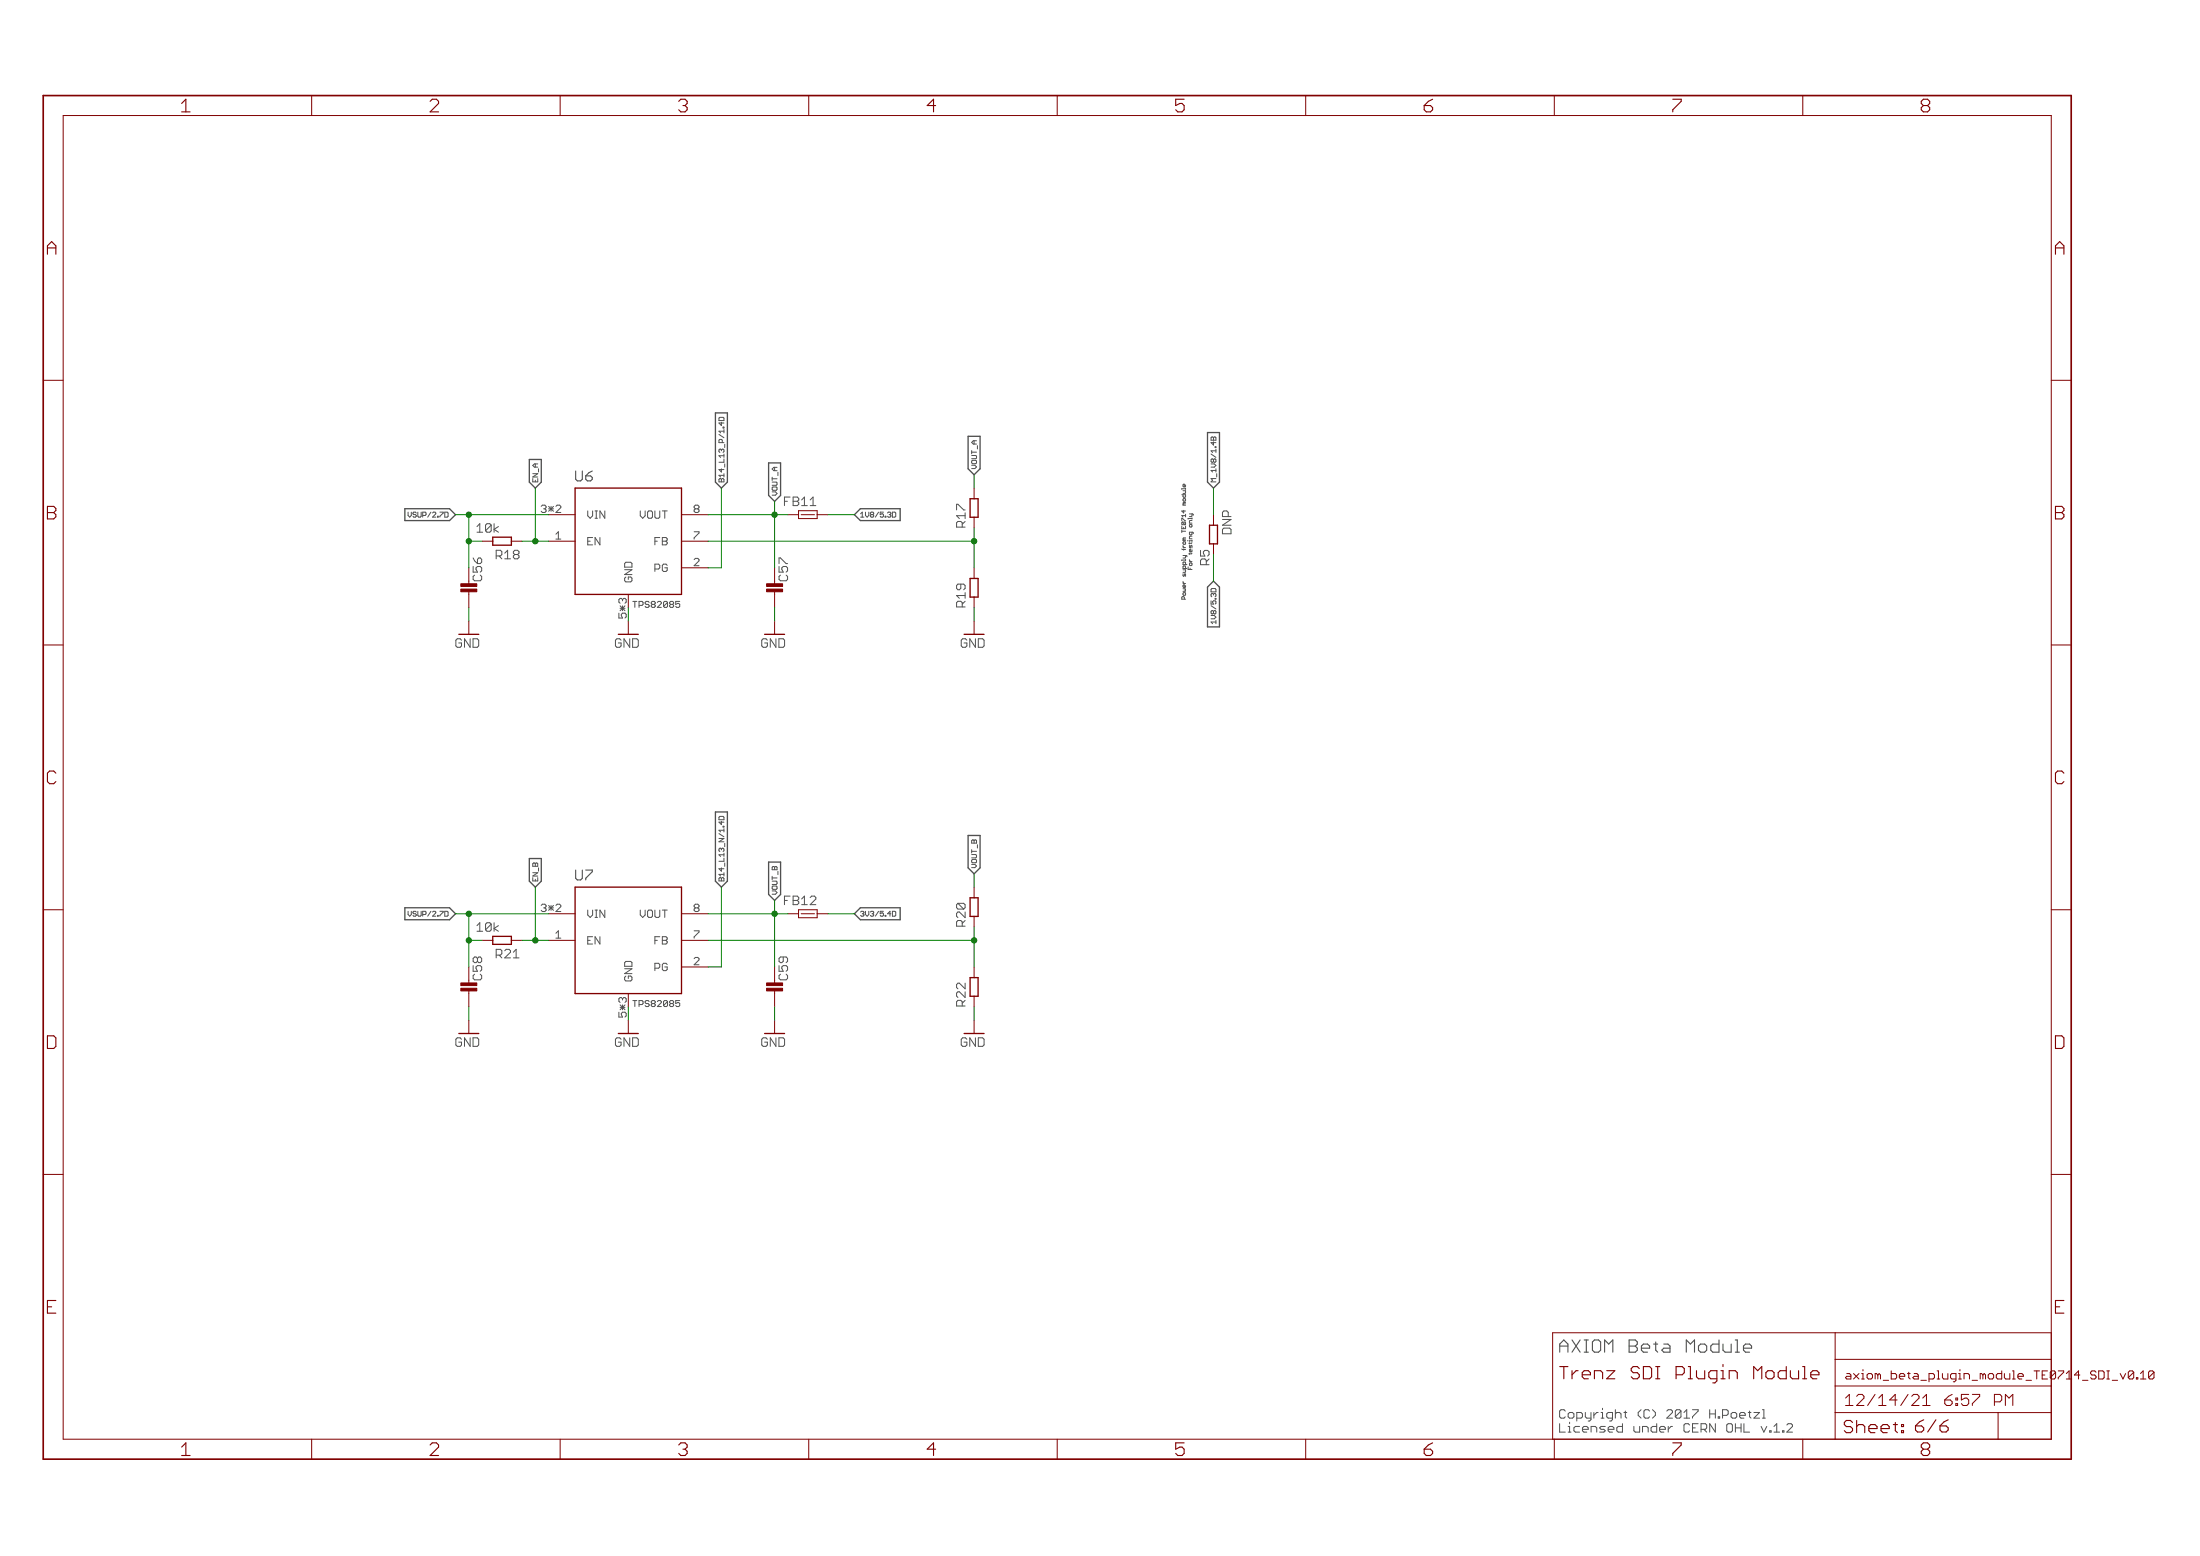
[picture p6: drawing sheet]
<svg xmlns="http://www.w3.org/2000/svg" width="420mm" height="297mm" viewBox="0 0 420 297" stroke-linecap="round" stroke-linejoin="round" font-family="sans-serif">
<path d="M137.3 79.8l.2-.1h.6l.2 .1M120.9 114.8h.7M137.3 156l.2-.1h.6l.2 .1M120.9 191h.7M342.1 271.8l.2 .2v.3l-1.1 1.1h1.1" fill="none" stroke="#505050" stroke-width=".19"/>
<g fill="none" stroke="#505050" stroke-width=".25">
<path d="M136.6 78.8h2.3v13.2l-1.1 1.2-1.2-1.2zM77.3 97.1h8.6l1.1 1.2-1.1 1.1h-8.6zM101.1 87.7h2.3v4.3l-1.2 1.2-1.1-1.2zM146.8 88.4h2.3v6.2l-1.2 1.1-1.1-1.1zM163.2 98.3l1.1-1.2h7.6v2.3h-7.6zM184.9 83.3h2.3v6.2l-1.2 1.1-1.1-1.1zM230.6 82.6h2.3v9.4l-1.1 1.2-1.2-1.2zM231.8 110.9l1.1 1.2v7.6h-2.3v-7.6zM136.6 155h2.3v13.2l-1.1 1.2-1.2-1.2zM184.9 159.5h2.3v6.2l-1.2 1.1-1.1-1.1zM77.3 173.3h8.6l1.1 1.1-1.1 1.2h-8.6zM101.1 163.9h2.3v4.3l-1.2 1.2-1.1-1.2z"/>
<path d="M146.8 164.6h2.3v6.2l-1.2 1.1-1.1-1.1zM164.3 173.3h7.6v2.3h-7.6l-1.1-1.2z"/>
</g>
<g fill="none" stroke="#800000" stroke-width=".19">
<path d="M59.5 18.2v3.9M107 18.2v3.9M154.5 18.2v3.9M201.9 18.2v3.9M249.4 18.2v3.9M296.8 18.2v3.9M344.3 18.2v3.9M12.1 22.1h379.7v252.6h-379.7zM8.3 72.6h3.8M391.8 72.6h3.8M104.8 98.3h5M130.2 98.3h5"/>
<path d="M150.5 98.3h2M152.5 97.5h3.6v1.5h-3.6zM153 98.3h2.6M156.1 98.3h2M186 93.2v2M186 98.7v2.1M231.8 98.3v2M89.5 113v3M89.5 118.6v2.5M92.1 103.3h2M97.7 103.3h2M104.8 103.3h5"/>
<path d="M120 118.6v2.5M130.2 108.4h5M130.2 103.3h5M147.9 113v3M147.9 118.6v2.5M186 108.4v2M186 114v2M186 118.6v2.5M231.8 103.8v2.1M8.3 123.1h3.8M391.8 123.1h3.8M8.3 173.7h3.8"/>
<path d="M92.1 179.5h2M97.7 179.5h2M104.8 174.4h5M104.8 179.5h5M130.2 174.4h5M130.2 179.5h5M150.5 174.4h2M152.5 173.7h3.6v1.5h-3.6zM153 174.4h2.6M156.1 174.4h2M186 169.4v2M186 174.9v2.1"/>
<path d="M391.8 173.7h3.8M89.5 189.2v3M89.5 194.8v2.5M120 194.8v2.5M130.2 184.6h5M147.9 189.2v3M147.9 194.8v2.5M186 184.6v2M186 190.2v2M186 194.8v2.5M8.3 224.2h3.8M391.8 224.2h3.8"/>
<path d="M350.5 254.4v20.3M350.5 259.5h41.3M391.8 254.4h-95.3v20.3M59.5 274.7v3.9M107 274.7v3.9M154.5 274.7v3.9M201.9 274.7v3.9M249.4 274.7v3.9M296.8 274.7v3.9M344.3 274.7v3.9M350.5 269.7h41.3M350.5 264.6h41.3"/>
<path d="M381.6 269.7v5M411.1 261.7l.3 .3M411.4 262v1l-.3 .2M411.4 262l-1.1 1"/>
</g>
<path d="M109.8 93.2h20.4v20.3h-20.4zM185.3 95.2h1.5v3.5h-1.5zM94.1 102.6h3.6v1.5h-3.6zM185.3 110.4h1.5v3.6h-1.5zM231 100.3h1.5v3.5h-1.5zM94.1 178.8h3.6v1.5h-3.6zM109.8 169.4h20.4v20.3h-20.4zM185.3 171.4h1.5v3.5h-1.5zM185.3 186.6h1.5v3.6h-1.5z" fill="none" stroke="#800000" stroke-width=".25"/>
<g fill="#800000" stroke="#800000" stroke-width=".19">
<path d="M146.4 112.5h3.1v.5h-3.1z"/>
<path d="M146.4 111.4h3.1v.6h-3.1z"/>
<path d="M88 112.5h3.1v.5h-3.1z"/>
<path d="M88 111.4h3.1v.6h-3.1z"/>
<path d="M146.4 188.7h3.1v.5h-3.1z"/>
<path d="M146.4 187.6h3.1v.6h-3.1z"/>
<path d="M88 188.7h3.1v.5h-3.1z"/>
<path d="M88 187.6h3.1v.6h-3.1z"/>
</g>
<path d="M8.3 18.2h387.3v260.4h-387.3z" fill="none" stroke="#800000" stroke-width=".32"/>
<g fill="none" stroke="#008000" stroke-width=".19">
<path d="M87 98.3h17.8M89.5 98.3v10.1M102.2 93.2v10.1M135.2 98.3h15.3M137.8 93.2v15.2h-2.6M147.9 95.7v12.7M158.1 98.3h5.1M186 90.6v2.6M231.8 93.2v5.1M89.5 116v2.6M89.5 103.3h2.6M99.7 103.3h5.1"/>
<path d="M120 116v2.6M135.2 103.3h50.8M147.9 116v2.6M186 100.8v7.6M186 116v2.6M231.8 105.9v5M87 174.4h17.8M89.5 174.4v10.2M89.5 179.5h2.6M99.7 179.5h5.1M102.2 169.4v10.1M135.2 174.4h15.3"/>
<path d="M135.2 179.5h50.8M137.8 169.4v15.2h-2.6M147.9 171.9v12.7M158.1 174.4h5.1M186 166.8v2.6M186 177v7.6M89.5 192.2v2.6M120 192.2v2.6M147.9 192.2v2.6M186 192.2v2.6"/>
</g>
<g fill="#008000" stroke="#008000" stroke-width=".19">
<circle cx="147.9" cy="98.3" r=".51"/>
<circle cx="102.2" cy="103.3" r=".51"/>
<circle cx="147.9" cy="174.4" r=".51"/>
<circle cx="102.2" cy="179.5" r=".51"/>
<circle cx="186" cy="179.5" r=".51"/>
<circle cx="186" cy="103.3" r=".51"/>
<circle cx="89.5" cy="174.4" r=".51"/>
<circle cx="89.5" cy="179.5" r=".51"/>
<circle cx="89.5" cy="98.3" r=".51"/>
<circle cx="89.5" cy="103.3" r=".51"/>
</g>
<g font-size="3.7" fill="#800000">
<text x="34.8" y="21.4">1</text>
<text x="82.2" y="21.4">2</text>
<text x="129.7" y="21.4">3</text>
<text x="177.1" y="21.4">4</text>
<text x="224.6" y="21.4">5</text>
<text x="272.1" y="21.4">6</text>
<text x="319.5" y="21.4">7</text>
<text x="367" y="21.4">8</text>
<text x="9.1" y="48.6">A</text>
<text x="392.6" y="48.6">A</text>
<text x="9.1" y="99.2">B</text>
<text x="392.6" y="99.2">B</text>
<text x="9.1" y="149.7">C</text>
<text x="392.6" y="149.7">C</text>
<text x="9.1" y="200.2">D</text>
<text x="392.6" y="200.2">D</text>
<text x="9.1" y="250.8">E</text>
<text x="392.6" y="250.8">E</text>
<text x="34.8" y="277.9">1</text>
<text x="82.2" y="277.9">2</text>
<text x="129.7" y="277.9">3</text>
<text x="177.1" y="277.9">4</text>
<text x="224.6" y="277.9">5</text>
<text x="272.1" y="277.9">6</text>
<text x="319.5" y="277.9">7</text>
<text x="367" y="277.9">8</text>
</g>
<text font-size="3.6" fill="#505050" x="297.8" y="258.2">AXIOM Beta Module</text>
<g font-size="3.6" fill="#800000">
<text x="297.8" y="263.3">Trenz SDI Plugin Module</text>
<text x="352.2" y="273.6">Sheet: 6/6</text>
</g>
<g font-size="3.2" fill="#800000">
<text x="352.4" y="268.4">12/14/21</text>
<text x="370" y="268.4">6:57 PM</text>
</g>
<g font-size="2.9" fill="#505050">
<text x="109.9" y="91.9">U6</text>
<text x="109.9" y="168.1">U7</text>
</g>
<g font-size="2.5" fill="#505050">
<text x="91.1" y="101.7">10k</text>
<text x="150.1" y="96.6">FB11</text>
<text x="184.4" y="100.5" transform="rotate(-90 184.4 100.5)">R17</text>
<text x="235.2" y="101.8" transform="rotate(-90 235.2 101.8)">DNP</text>
<text x="95" y="106.8">R18</text>
<text x="231" y="107.6" transform="rotate(-90 231 107.6)">R5</text>
<text x="184.4" y="115.7" transform="rotate(-90 184.4 115.7)">R19</text>
<text x="150.1" y="172.8">FB12</text>
<text x="91.1" y="177.9">10k</text>
<text x="184.4" y="176.7" transform="rotate(-90 184.4 176.7)">R20</text>
<text x="95" y="182.9">R21</text>
<text x="184.4" y="191.9" transform="rotate(-90 184.4 191.9)">R22</text>
<text x="297.8" y="270.8">Copyright (C) 2017 H.Poetzl</text>
<text x="297.8" y="273.5">Licensed under CERN OHL v.1.2</text>
</g>
<g font-size="2.5" fill="#800000">
<text x="92.1" y="110.9" transform="rotate(-90 92.1 110.9)">C56</text>
<text x="150.5" y="110.9" transform="rotate(-90 150.5 110.9)">C57</text>
<text x="87" y="123.6">GND</text>
<text x="117.5" y="123.6">GND</text>
<text x="145.5" y="123.6">GND</text>
<text x="183.6" y="123.6">GND</text>
<text x="92.1" y="187.1" transform="rotate(-90 92.1 187.1)">C58</text>
<text x="150.5" y="187.1" transform="rotate(-90 150.5 187.1)">C59</text>
<text x="87" y="199.8">GND</text>
<text x="117.5" y="199.8">GND</text>
<text x="145.5" y="199.8">GND</text>
<text x="183.6" y="199.8">GND</text>
</g>
<g font-size="2.3" fill="#800000">
<text x="352.4" y="263.3">axiom_beta_plugin_module_TE0</text>
<text x="392.2" y="263.3">714_SDI_v0.10</text>
</g>
<g font-size="2.1" fill="#505050">
<text x="103.7" y="97.9">3*2</text>
<text x="112.2" y="99">VIN</text>
<text x="122.7" y="99">VOUT</text>
<text x="132.6" y="97.9">8</text>
<text x="106.3" y="103">1</text>
<text x="112.2" y="104.1">EN</text>
<text x="125.3" y="104.1">FB</text>
<text x="132.6" y="103">7</text>
<text x="120.8" y="111.1" transform="rotate(-90 120.8 111.1)">GND</text>
<text x="125.3" y="109.2">PG</text>
<text x="132.6" y="108">2</text>
<text x="103.7" y="174.1">3*2</text>
<text x="106.3" y="179.2">1</text>
<text x="112.2" y="175.2">VIN</text>
<text x="122.7" y="175.2">VOUT</text>
<text x="132.6" y="174.1">8</text>
<text x="132.6" y="179.2">7</text>
<text x="112.2" y="180.3">EN</text>
<text x="125.3" y="185.4">PG</text>
<text x="125.3" y="180.3">FB</text>
<text x="132.6" y="184.2">2</text>
<text x="120.8" y="187.3" transform="rotate(-90 120.8 187.3)">GND</text>
</g>
<g font-size="2.1" fill="#800000">
<text x="119.7" y="117.7" transform="rotate(-90 119.7 117.7)">5*3</text>
<text x="119.7" y="193.9" transform="rotate(-90 119.7 193.9)">5*3</text>
</g>
<g font-size="1.8" fill="#505050">
<text x="121.6" y="116">TPS82085</text>
<text x="121.6" y="192.2">TPS82085</text>
</g>
<g font-size="1.4" fill="#505050">
<text x="186.6" y="89.5" transform="rotate(-90 186.6 89.5)">VOUT_A</text>
<text x="102.8" y="92" transform="rotate(-90 102.8 92)">EN_A</text>
<text x="138.4" y="92" transform="rotate(-90 138.4 92)">B14_L13_P/1.4D</text>
<text x="148.5" y="94.6" transform="rotate(-90 148.5 94.6)">VOUT_A</text>
<text x="232.3" y="92" transform="rotate(-90 232.3 92)">M_1V8/1.4B</text>
<text x="78.3" y="98.8">VSUP/2.7D</text>
<text x="164.4" y="98.8">1V8/5.3D</text>
<text x="232.3" y="118.9" transform="rotate(-90 232.3 118.9)">1V8/5.3D</text>
<text x="186.6" y="165.7" transform="rotate(-90 186.6 165.7)">VOUT_B</text>
<text x="102.8" y="168.2" transform="rotate(-90 102.8 168.2)">EN_B</text>
<text x="138.4" y="168.2" transform="rotate(-90 138.4 168.2)">B14_L13_N/1.4D</text>
<text x="148.5" y="170.7" transform="rotate(-90 148.5 170.7)">VOUT_B</text>
<text x="78.3" y="174.9">VSUP/2.7D</text>
<text x="164.4" y="174.9">3V3/5.4D</text>
</g>
<g font-size="1.1" fill="#505050">
<text x="227.7" y="108.9" transform="rotate(-90 227.7 108.9)">For testing only</text>
<text x="226.5" y="114.1" transform="rotate(-90 226.5 114.1)">Power supply from TE0714 module</text>
</g>
</svg>
